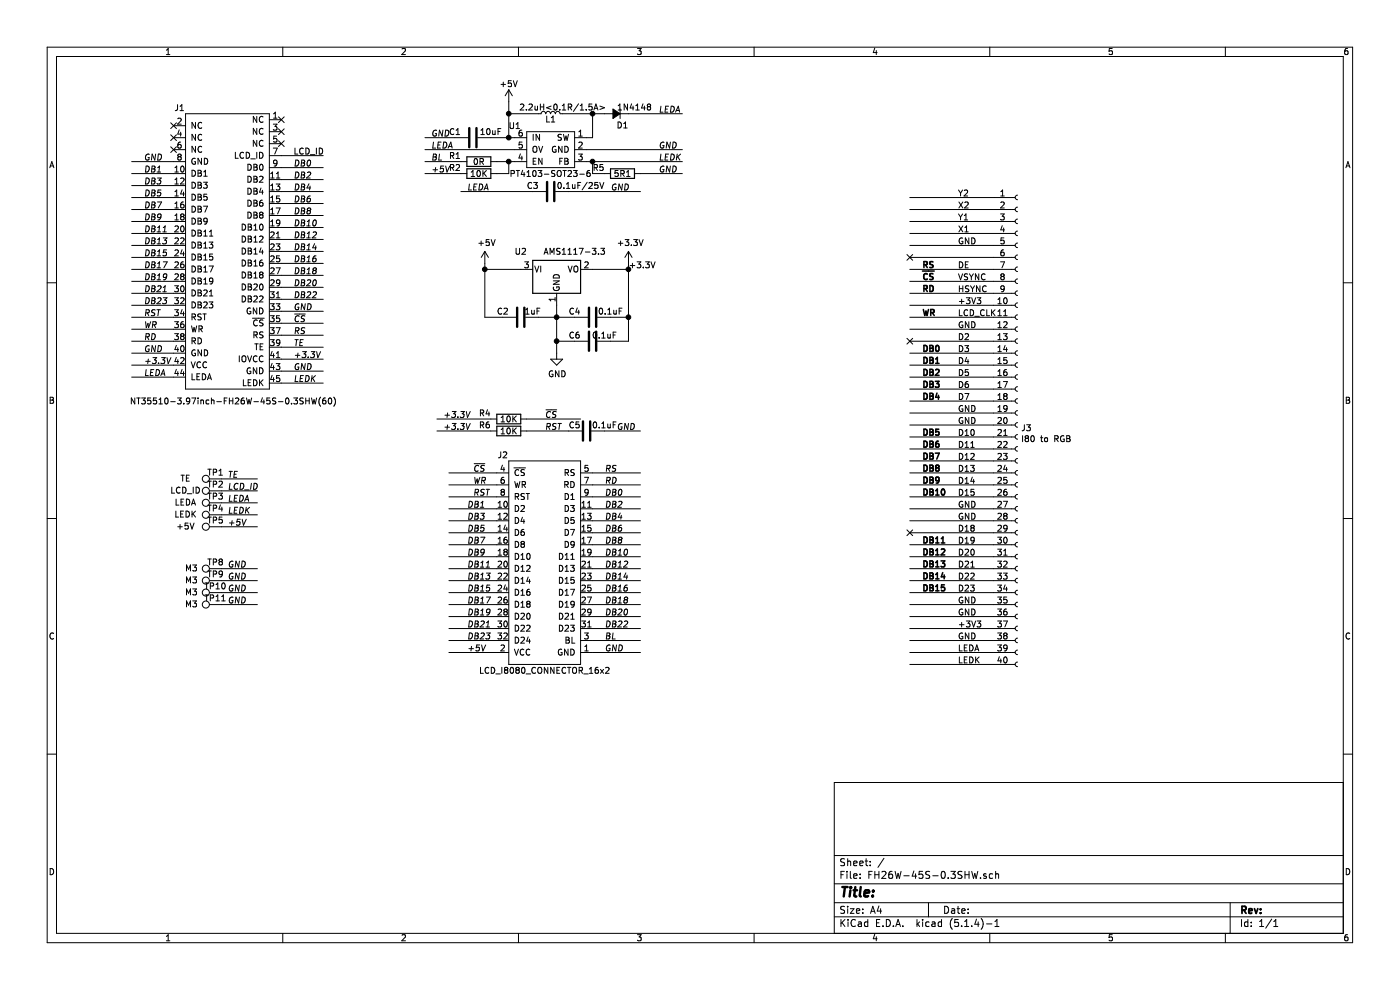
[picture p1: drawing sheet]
EESchema Schematic File Version 4
LIBS:FH26W-45S-0.3SHW-cache
EELAYER 30 0
EELAYER END
$Descr A4 11693 8268
encoding utf-8
Sheet 1 1
Title ""
Date ""
Rev ""
Comp ""
Comment1 ""
Comment2 ""
Comment3 ""
Comment4 ""
$EndDescr
$Comp
L qconnectors:LCD_I8080_CONNECTOR_16x2-DIP J2
U 1 1
P 4550 3850
F 0 "J2" H 4200 3900 50  0000 C CNN
F 1 "LCD_I8080_CONNECTOR_16x2" H 4550 2100 50  0000 C CNN
F 2 "Connector_PinHeader_2.54mm:PinHeader_2x16_P2.54mm_Vertical_SMD" H 4550 3850 50  0001 C CNN
F 3 "" H 4550 3850 50  0001 C CNN
	1    4550 3850
	1    0    0    -1  
$EndComp
$Comp
L Regulator_Linear:AMS1117-3.3 U2
U 1 1
P 4650 2250
F 0 "U2" H 4350 2400 50  0000 C CNN
F 1 "AMS1117-3.3" H 4800 2400 50  0000 C CNN
F 2 "Package_TO_SOT_SMD:SOT-223-3_TabPin2" H 4650 2450 50  0001 C CNN
F 3 "http://www.advanced-monolithic.com/pdf/ds1117.pdf" H 4750 2000 50  0001 C CNN
	1    4650 2250
	1    0    0    -1  
$EndComp
Wire Wire Line
	1100 1350 1450 1350
Wire Wire Line
	1100 1450 1450 1450
Wire Wire Line
	1100 1550 1450 1550
Wire Wire Line
	1100 1650 1450 1650
Wire Wire Line
	1100 1750 1450 1750
Wire Wire Line
	1100 1850 1450 1850
Wire Wire Line
	1100 1950 1450 1950
Wire Wire Line
	1100 2050 1450 2050
Wire Wire Line
	1100 2150 1450 2150
Wire Wire Line
	1100 2250 1450 2250
Wire Wire Line
	1100 2350 1450 2350
Wire Wire Line
	1100 2450 1450 2450
Wire Wire Line
	1100 2550 1450 2550
Wire Wire Line
	1100 2650 1450 2650
Wire Wire Line
	1100 2750 1450 2750
Wire Wire Line
	1100 2850 1450 2850
Wire Wire Line
	1100 2950 1450 2950
Wire Wire Line
	1100 3050 1450 3050
Wire Wire Line
	1100 3150 1450 3150
Text Label 2450 1300 0    50   ~ 0
LCD_ID
Text Label 2450 3100 0    50   Italic 0
GND
Text Label 1200 3050 0    50   Italic 0
+3.3V
Text Label 2450 3000 0    50   Italic 0
+3.3V
Text Label 1200 2950 0    50   Italic 0
GND
Text Label 2450 2900 0    50   Italic 0
TE
Text Label 2450 2800 0    50   Italic 0
RS
Text Label 2450 2700 0    50   Italic 0
~CS~
Text Label 1200 2850 0    50   Italic 0
RD
Text Label 1200 2750 0    50   Italic 0
WR
Text Label 1200 2650 0    50   Italic 0
RST
Text Label 1200 2550 0    50   Italic 0
DB23
Text Label 1200 2450 0    50   Italic 0
DB21
Text Label 1200 2350 0    50   Italic 0
DB19
Text Label 1200 2250 0    50   Italic 0
DB17
Text Label 1200 2150 0    50   Italic 0
DB15
Text Label 1200 2050 0    50   Italic 0
DB13
Text Label 1200 1950 0    50   Italic 0
DB11
Text Label 2450 1400 0    50   Italic 0
DB0
Text Label 2450 1600 0    50   Italic 0
DB4
Text Label 2450 1700 0    50   Italic 0
DB6
Text Label 2450 1800 0    50   Italic 0
DB8
Text Label 2450 1900 0    50   Italic 0
DB10
Text Label 1200 1850 0    50   Italic 0
DB9
Text Label 1200 1350 0    50   Italic 0
GND
Text Label 1200 1450 0    50   Italic 0
DB1
Text Label 1200 1550 0    50   Italic 0
DB3
Text Label 1200 1650 0    50   Italic 0
DB5
Text Label 1200 1750 0    50   Italic 0
DB7
Text Label 1200 3150 0    50   Italic 0
LEDA
$Comp
L qconnectors:NT35510-3.97inch-FH26W-45S-0.3SHW(60) J1
U 1 1
P 1900 950
F 0 "J1" H 1500 1000 50  0000 C CNN
F 1 "NT35510-3.97inch-FH26W-45S-0.3SHW(60)" H 1950 -1450 50  0000 C CNN
F 2 "qconnectors:NT35510-3.97inch-FH26W-45S-0.3SHW(60)" H 1900 950 50  0001 C CNN
F 3 "" H 1900 950 50  0001 C CNN
	1    1900 950 
	1    0    0    -1  
$EndComp
Wire Wire Line
	4150 3950 3750 3950
Wire Wire Line
	4150 4050 3750 4050
Wire Wire Line
	4150 4150 3750 4150
Wire Wire Line
	4150 4250 3750 4250
Wire Wire Line
	4150 4350 3750 4350
Wire Wire Line
	4150 4450 3750 4450
Wire Wire Line
	4150 4550 3750 4550
Wire Wire Line
	4150 4650 3750 4650
Wire Wire Line
	4150 4750 3750 4750
Wire Wire Line
	4150 4850 3750 4850
Wire Wire Line
	4150 4950 3750 4950
Wire Wire Line
	4150 5050 3750 5050
Wire Wire Line
	4150 5150 3750 5150
Wire Wire Line
	4150 5250 3750 5250
Wire Wire Line
	4150 5350 3750 5350
Wire Wire Line
	4150 5450 3750 5450
Wire Wire Line
	5350 3950 4950 3950
Wire Wire Line
	5350 4050 4950 4050
Wire Wire Line
	5350 4150 4950 4150
Wire Wire Line
	5350 4250 4950 4250
Wire Wire Line
	5350 4350 4950 4350
Wire Wire Line
	5350 4450 4950 4450
Wire Wire Line
	5350 4550 4950 4550
Wire Wire Line
	5350 4650 4950 4650
Wire Wire Line
	5350 4750 4950 4750
Wire Wire Line
	5350 4850 4950 4850
Wire Wire Line
	5350 4950 4950 4950
Wire Wire Line
	5350 5050 4950 5050
Wire Wire Line
	5350 5150 4950 5150
Wire Wire Line
	5350 5250 4950 5250
Wire Wire Line
	5350 5350 4950 5350
Wire Wire Line
	5350 5450 4950 5450
Text Label 5050 4150 0    50   Italic 0
DB0
Text Label 5050 4250 0    50   Italic 0
DB2
Text Label 5050 4350 0    50   Italic 0
DB4
Text Label 5050 4450 0    50   Italic 0
DB6
Text Label 5050 4550 0    50   Italic 0
DB8
Text Label 5050 4650 0    50   Italic 0
DB10
Text Label 5050 4750 0    50   Italic 0
DB12
Text Label 5050 4850 0    50   Italic 0
DB14
Text Label 5050 4950 0    50   Italic 0
DB16
Text Label 5050 5050 0    50   Italic 0
DB18
Text Label 5050 5150 0    50   Italic 0
DB20
Text Label 5050 5250 0    50   Italic 0
DB22
Text Label 3900 4250 0    50   Italic 0
DB1
Text Label 3900 4350 0    50   Italic 0
DB3
Text Label 3900 4450 0    50   Italic 0
DB5
Text Label 3900 4550 0    50   Italic 0
DB7
Text Label 3900 4650 0    50   Italic 0
DB9
Text Label 3900 4750 0    50   Italic 0
DB11
Text Label 3900 4850 0    50   Italic 0
DB13
Text Label 3900 4950 0    50   Italic 0
DB15
Text Label 3900 5050 0    50   Italic 0
DB17
Text Label 3900 5150 0    50   Italic 0
DB19
Text Label 3900 5250 0    50   Italic 0
DB21
Text Label 3900 5350 0    50   Italic 0
DB23
Text Label 3950 3950 0    50   Italic 0
~CS~
Text Label 3950 4050 0    50   Italic 0
WR
Text Label 3950 4150 0    50   Italic 0
RST
Text Label 5050 3950 0    50   Italic 0
RS
Text Label 5050 4050 0    50   Italic 0
RD
Text Label 5050 5350 0    50   Italic 0
BL
Text Label 5050 5450 0    50   Italic 0
GND
Text Label 3900 5450 0    50   Italic 0
+5V
Wire Wire Line
	4350 2250 4050 2250
Wire Wire Line
	4950 2250 5250 2250
Wire Wire Line
	4650 2550 4650 2650
$Comp
L power:+5V #PWR0102
U 1 1
P 4050 2200
F 0 "#PWR0102" H 4050 2050 50  0001 C CNN
F 1 "+5V" H 4065 2373 50  0000 C CNN
F 2 "" H 4050 2200 50  0001 C CNN
F 3 "" H 4050 2200 50  0001 C CNN
	1    4050 2200
	1    0    0    -1  
$EndComp
$Comp
L power:+3.3V #PWR0103
U 1 1
P 5250 2200
F 0 "#PWR0103" H 5250 2050 50  0001 C CNN
F 1 "+3.3V" H 5265 2373 50  0000 C CNN
F 2 "" H 5250 2200 50  0001 C CNN
F 3 "" H 5250 2200 50  0001 C CNN
	1    5250 2200
	1    0    0    -1  
$EndComp
Wire Wire Line
	4050 2250 4050 2200
Wire Wire Line
	4050 2250 4050 2650
Connection ~ 4050 2250
Connection ~ 4650 2650
Wire Wire Line
	5250 2250 5250 2650
Wire Wire Line
	5250 2200 5250 2250
Connection ~ 5250 2250
$Comp
L Device:L_Small L1
U 1 1
P 4600 950
F 0 "L1" V 4550 950 50  0000 C CNN
F 1 "2.2uH<0.1R/1.5A>" V 4650 850 50  0000 C CNN
F 2 "Inductor_SMD:L_1210_3225Metric" H 4600 950 50  0001 C CNN
F 3 "~" H 4600 950 50  0001 C CNN
	1    4600 950 
	0    -1   -1   0   
$EndComp
$Comp
L qchips:PT4103-SOT23-6 U1
U 1 1
P 4600 1100
F 0 "U1" H 4900 1150 50  0000 C CNN
F 1 "PT4103-SOT23-6" H 4600 750 50  0000 C CNN
F 2 "Package_TO_SOT_SMD:SOT-23-6_Handsoldering" H 4600 1150 50  0001 C CNN
F 3 "" H 4600 1150 50  0001 C CNN
	1    4600 1100
	-1   0    0    -1  
$EndComp
$Comp
L Device:R R1
U 1 1
P 4000 1350
F 0 "R1" V 3950 1150 50  0000 C CNN
F 1 "0R" V 4000 1350 50  0000 C CNN
F 2 "Resistor_SMD:R_0603_1608Metric_Pad1.05x0.95mm_HandSolder" V 3930 1350 50  0001 C CNN
F 3 "~" H 4000 1350 50  0001 C CNN
	1    4000 1350
	0    1    1    0   
$EndComp
$Comp
L Device:R R2
U 1 1
P 4000 1450
F 0 "R2" V 3950 1250 50  0000 C CNN
F 1 "10K" V 4000 1450 50  0000 C CNN
F 2 "Resistor_SMD:R_0603_1608Metric_Pad1.05x0.95mm_HandSolder" V 3930 1450 50  0001 C CNN
F 3 "~" H 4000 1450 50  0001 C CNN
	1    4000 1450
	0    1    1    0   
$EndComp
Wire Wire Line
	4150 1350 4250 1350
Wire Wire Line
	4150 1450 4250 1450
Wire Wire Line
	4250 1450 4250 1350
Connection ~ 4250 1350
Wire Wire Line
	4250 1350 4300 1350
Wire Wire Line
	3850 1350 3550 1350
Wire Wire Line
	3850 1450 3550 1450
Text Label 3600 1350 0    50   Italic 0
BL
Text Label 3600 1450 0    50   Italic 0
+5V
$Comp
L power:+5V #PWR0104
U 1 1
P 4250 850
F 0 "#PWR0104" H 4250 700 50  0001 C CNN
F 1 "+5V" H 4250 1000 50  0000 C CNN
F 2 "" H 4250 850 50  0001 C CNN
F 3 "" H 4250 850 50  0001 C CNN
	1    4250 850 
	1    0    0    -1  
$EndComp
Wire Wire Line
	4250 850  4250 950 
Wire Wire Line
	4250 1150 4300 1150
Connection ~ 4250 1150
$Comp
L Device:C C1
U 1 1
P 3950 1150
F 0 "C1" V 3900 1000 50  0000 C CNN
F 1 "10uF" V 3900 1300 50  0000 C CNN
F 2 "Capacitor_SMD:C_0603_1608Metric_Pad1.05x0.95mm_HandSolder" H 3988 1000 50  0001 C CNN
F 3 "~" H 3950 1150 50  0001 C CNN
	1    3950 1150
	0    1    1    0   
$EndComp
$Comp
L Device:C C2
U 1 1
P 4350 2650
F 0 "C2" V 4300 2500 50  0000 C CNN
F 1 "1uF" V 4300 2750 50  0000 C CNN
F 2 "Capacitor_SMD:C_0603_1608Metric_Pad1.05x0.95mm_HandSolder" H 4388 2500 50  0001 C CNN
F 3 "~" H 4350 2650 50  0001 C CNN
	1    4350 2650
	0    1    1    0   
$EndComp
$Comp
L Device:C C4
U 1 1
P 4950 2650
F 0 "C4" V 4900 2500 50  0000 C CNN
F 1 "0.1uF" V 4900 2800 50  0000 C CNN
F 2 "Capacitor_SMD:C_0603_1608Metric_Pad1.05x0.95mm_HandSolder" H 4988 2500 50  0001 C CNN
F 3 "~" H 4950 2650 50  0001 C CNN
	1    4950 2650
	0    1    1    0   
$EndComp
Wire Wire Line
	4650 2650 4800 2650
Wire Wire Line
	5100 2650 5250 2650
Wire Wire Line
	4050 2650 4200 2650
Wire Wire Line
	4500 2650 4650 2650
Wire Wire Line
	3800 1150 3550 1150
Wire Wire Line
	4100 1150 4250 1150
Text Label 3600 1150 0    50   Italic 0
GND
Wire Wire Line
	4500 950  4250 950 
Connection ~ 4250 950 
Wire Wire Line
	4250 950  4250 1150
Wire Wire Line
	4900 1150 4950 1150
Wire Wire Line
	4950 1150 4950 950 
Wire Wire Line
	4950 950  4700 950 
$Comp
L Device:D_Small_ALT D1
U 1 1
P 5150 950
F 0 "D1" H 5100 1050 50  0000 C CNN
F 1 "1N4148" H 5000 900 50  0000 C CNN
F 2 "Diode_SMD:D_1206_3216Metric_Pad1.42x1.75mm_HandSolder" V 5150 950 50  0001 C CNN
F 3 "~" V 5150 950 50  0001 C CNN
	1    5150 950 
	-1   0    0    1   
$EndComp
Wire Wire Line
	4950 950  5050 950 
Connection ~ 4950 950 
Wire Wire Line
	5250 950  5700 950 
Text Label 5500 950  0    50   Italic 0
LEDA
Wire Wire Line
	4900 1350 4950 1350
Text Label 5500 1350 0    50   Italic 0
LEDK
$Comp
L Device:R R5
U 1 1
P 5200 1450
F 0 "R5" V 5150 1250 50  0000 C CNN
F 1 "5R1" V 5200 1450 50  0000 C CNN
F 2 "Resistor_SMD:R_0603_1608Metric_Pad1.05x0.95mm_HandSolder" V 5130 1450 50  0001 C CNN
F 3 "~" H 5200 1450 50  0001 C CNN
	1    5200 1450
	0    1    1    0   
$EndComp
Wire Wire Line
	4950 1350 4950 1450
Wire Wire Line
	4950 1450 5050 1450
Connection ~ 4950 1350
Wire Wire Line
	4950 1350 5700 1350
Wire Wire Line
	5350 1450 5700 1450
Text Label 5500 1450 0    50   Italic 0
GND
Wire Wire Line
	4900 1250 5700 1250
Text Label 5500 1250 0    50   Italic 0
GND
Wire Wire Line
	4300 1250 3550 1250
Text Label 3600 1250 0    50   Italic 0
LEDA
$Comp
L Device:C C3
U 1 1
P 4600 1600
F 0 "C3" V 4550 1450 50  0000 C CNN
F 1 "0.1uF/25V" V 4550 1850 50  0000 C CNN
F 2 "Capacitor_SMD:C_0603_1608Metric_Pad1.05x0.95mm_HandSolder" H 4638 1450 50  0001 C CNN
F 3 "~" H 4600 1600 50  0001 C CNN
	1    4600 1600
	0    1    1    0   
$EndComp
Wire Wire Line
	4750 1600 5350 1600
Wire Wire Line
	4450 1600 3850 1600
Text Label 3900 1600 0    50   Italic 0
LEDA
Text Label 5100 1600 0    50   Italic 0
GND
$Comp
L Device:R R4
U 1 1
P 4250 3500
F 0 "R4" V 4200 3300 50  0000 C CNN
F 1 "10K" V 4250 3500 50  0000 C CNN
F 2 "Resistor_SMD:R_0603_1608Metric_Pad1.05x0.95mm_HandSolder" V 4180 3500 50  0001 C CNN
F 3 "~" H 4250 3500 50  0001 C CNN
	1    4250 3500
	0    1    1    0   
$EndComp
Wire Wire Line
	4400 3500 4850 3500
Wire Wire Line
	3650 3500 4100 3500
Text Label 3700 3500 0    50   Italic 0
+3.3V
Text Label 4550 3500 0    50   Italic 0
~CS~
$Comp
L Connector:TestPoint TP1
U 1 1
P 1850 4000
F 0 "TP1" V 1900 4050 50  0000 C CNN
F 1 "TE" V 1850 4300 50  0000 C CNN
F 2 "TestPoint:TestPoint_Pad_2.5x2.5mm" H 2050 4000 50  0001 C CNN
F 3 "~" H 2050 4000 50  0001 C CNN
	1    1850 4000
	0    -1   -1   0   
$EndComp
Text Label 1900 4000 0    50   Italic 0
TE
Wire Wire Line
	1850 4000 2150 4000
$Comp
L Connector:TestPoint TP2
U 1 1
P 1850 4100
F 0 "TP2" V 1900 4150 50  0000 C CNN
F 1 "LCD_ID" V 1850 4400 50  0000 C CNN
F 2 "TestPoint:TestPoint_Pad_2.5x2.5mm" H 2050 4100 50  0001 C CNN
F 3 "~" H 2050 4100 50  0001 C CNN
	1    1850 4100
	0    -1   -1   0   
$EndComp
Wire Wire Line
	1850 4100 2150 4100
Text Label 1900 4100 0    50   Italic 0
LCD_ID
$Comp
L Connector:TestPoint TP3
U 1 1
P 1850 4200
F 0 "TP3" V 1900 4250 50  0000 C CNN
F 1 "LEDA" V 1850 4500 50  0000 C CNN
F 2 "TestPoint:TestPoint_Pad_2.5x2.5mm" H 2050 4200 50  0001 C CNN
F 3 "~" H 2050 4200 50  0001 C CNN
	1    1850 4200
	0    -1   -1   0   
$EndComp
Wire Wire Line
	1850 4200 2150 4200
Text Label 1900 4200 0    50   Italic 0
LEDA
$Comp
L Connector:TestPoint TP4
U 1 1
P 1850 4300
F 0 "TP4" V 1900 4350 50  0000 C CNN
F 1 "LEDK" V 1850 4600 50  0000 C CNN
F 2 "TestPoint:TestPoint_Pad_2.5x2.5mm" H 2050 4300 50  0001 C CNN
F 3 "~" H 2050 4300 50  0001 C CNN
	1    1850 4300
	0    -1   -1   0   
$EndComp
$Comp
L Connector:TestPoint TP5
U 1 1
P 1850 4400
F 0 "TP5" V 1900 4450 50  0000 C CNN
F 1 "+5V" V 1850 4700 50  0000 C CNN
F 2 "TestPoint:TestPoint_Pad_2.5x2.5mm" H 2050 4400 50  0001 C CNN
F 3 "~" H 2050 4400 50  0001 C CNN
	1    1850 4400
	0    -1   -1   0   
$EndComp
Wire Wire Line
	1850 4300 2150 4300
Wire Wire Line
	1850 4400 2150 4400
Text Label 1900 4300 0    50   Italic 0
LEDK
Text Label 1900 4400 0    50   Italic 0
+5V
$Comp
L Connector:TestPoint TP11
U 1 1
P 1850 5050
F 0 "TP11" V 1900 5100 50  0000 C CNN
F 1 "M3" V 1850 5300 50  0000 C CNN
F 2 "MountingHole:MountingHole_3.2mm_M3_ISO14580_Pad" H 2050 5050 50  0001 C CNN
F 3 "~" H 2050 5050 50  0001 C CNN
	1    1850 5050
	0    -1   -1   0   
$EndComp
Wire Wire Line
	1850 5050 2150 5050
Text Label 1900 5050 0    50   Italic 0
GND
$Comp
L Connector:TestPoint TP8
U 1 1
P 1850 4750
F 0 "TP8" V 1900 4800 50  0000 C CNN
F 1 "M3" V 1850 5000 50  0000 C CNN
F 2 "MountingHole:MountingHole_3.2mm_M3_ISO14580_Pad" H 2050 4750 50  0001 C CNN
F 3 "~" H 2050 4750 50  0001 C CNN
	1    1850 4750
	0    -1   -1   0   
$EndComp
Wire Wire Line
	1850 4750 2150 4750
Text Label 1900 4750 0    50   Italic 0
GND
$Comp
L Connector:TestPoint TP9
U 1 1
P 1850 4850
F 0 "TP9" V 1900 4900 50  0000 C CNN
F 1 "M3" V 1850 5100 50  0000 C CNN
F 2 "MountingHole:MountingHole_3.2mm_M3_ISO14580_Pad" H 2050 4850 50  0001 C CNN
F 3 "~" H 2050 4850 50  0001 C CNN
	1    1850 4850
	0    -1   -1   0   
$EndComp
Wire Wire Line
	1850 4850 2150 4850
Text Label 1900 4850 0    50   Italic 0
GND
$Comp
L Connector:TestPoint TP10
U 1 1
P 1850 4950
F 0 "TP10" V 1900 5000 50  0000 C CNN
F 1 "M3" V 1850 5200 50  0000 C CNN
F 2 "MountingHole:MountingHole_3.2mm_M3_ISO14580_Pad" H 2050 4950 50  0001 C CNN
F 3 "~" H 2050 4950 50  0001 C CNN
	1    1850 4950
	0    -1   -1   0   
$EndComp
Wire Wire Line
	1850 4950 2150 4950
Text Label 1900 4950 0    50   Italic 0
GND
Text Label 2450 3200 0    50   Italic 0
LEDK
Text Label 2450 1500 0    50   Italic 0
DB2
Text Label 2450 2000 0    50   Italic 0
DB12
Text Label 2450 2100 0    50   Italic 0
DB14
Text Label 2450 2200 0    50   Italic 0
DB16
Text Label 2450 2300 0    50   Italic 0
DB18
Text Label 2450 2400 0    50   Italic 0
DB20
Text Label 2450 2500 0    50   Italic 0
DB22
Text Label 2450 2600 0    50   Italic 0
GND
Wire Wire Line
	2350 3200 2700 3200
Wire Wire Line
	2350 3100 2700 3100
Wire Wire Line
	2350 3000 2700 3000
Wire Wire Line
	2350 2900 2700 2900
Wire Wire Line
	2350 2800 2700 2800
Wire Wire Line
	2350 2700 2700 2700
Wire Wire Line
	2350 2600 2700 2600
Wire Wire Line
	2350 2500 2700 2500
Wire Wire Line
	2350 2400 2700 2400
Wire Wire Line
	2350 2300 2700 2300
Wire Wire Line
	2350 2200 2700 2200
Wire Wire Line
	2350 2100 2700 2100
Wire Wire Line
	2350 2000 2700 2000
Wire Wire Line
	2350 1900 2700 1900
Wire Wire Line
	2350 1800 2700 1800
Wire Wire Line
	2350 1700 2700 1700
Wire Wire Line
	2350 1600 2700 1600
Wire Wire Line
	2350 1500 2700 1500
Wire Wire Line
	2350 1400 2700 1400
Wire Wire Line
	2350 1300 2700 1300
NoConn ~ 2350 1000
NoConn ~ 2350 1100
NoConn ~ 2350 1200
NoConn ~ 1450 1050
NoConn ~ 1450 1150
NoConn ~ 1450 1250
$Comp
L Device:C C6
U 1 1
P 4950 2850
F 0 "C6" V 4900 2700 50  0000 C CNN
F 1 "0.1uF" V 4900 2950 50  0000 C CNN
F 2 "Capacitor_SMD:C_0603_1608Metric_Pad1.05x0.95mm_HandSolder" H 4988 2700 50  0001 C CNN
F 3 "~" H 4950 2850 50  0001 C CNN
	1    4950 2850
	0    1    1    0   
$EndComp
Wire Wire Line
	4650 2650 4650 2850
Wire Wire Line
	4650 2850 4800 2850
Connection ~ 4650 2850
Wire Wire Line
	4650 2850 4650 2950
Wire Wire Line
	5100 2850 5250 2850
Wire Wire Line
	5250 2850 5250 2650
Connection ~ 5250 2650
Text Label 5250 2250 0    50   ~ 0
+3.3V
$Comp
L power:GND #PWR0101
U 1 1
P 4650 2950
F 0 "#PWR0101" H 4650 2700 50  0001 C CNN
F 1 "GND" H 4655 2777 50  0000 C CNN
F 2 "" H 4650 2950 50  0001 C CNN
F 3 "" H 4650 2950 50  0001 C CNN
	1    4650 2950
	1    0    0    -1  
$EndComp
Wire Wire Line
	7600 5550 8300 5550
Wire Wire Line
	7600 5450 8300 5450
Wire Wire Line
	7600 5350 8300 5350
Wire Wire Line
	7600 5250 8300 5250
Wire Wire Line
	7600 5150 8300 5150
Wire Wire Line
	7600 5050 8300 5050
Wire Wire Line
	7600 4950 8300 4950
Wire Wire Line
	7600 4850 8300 4850
Wire Wire Line
	7600 4750 8300 4750
Wire Wire Line
	7600 4650 8300 4650
Wire Wire Line
	7600 4550 8300 4550
Wire Wire Line
	7600 4450 8300 4450
Wire Wire Line
	7600 4350 8300 4350
Wire Wire Line
	7600 4250 8300 4250
Wire Wire Line
	7600 4150 8300 4150
Wire Wire Line
	7600 4050 8300 4050
Wire Wire Line
	7600 3950 8300 3950
Wire Wire Line
	7600 3850 8300 3850
Wire Wire Line
	7600 3750 8300 3750
Wire Wire Line
	7600 3650 8300 3650
Wire Wire Line
	7600 3550 8300 3550
Wire Wire Line
	7600 3450 8300 3450
Wire Wire Line
	7600 3350 8300 3350
Wire Wire Line
	7600 3250 8300 3250
Wire Wire Line
	7600 3150 8300 3150
Wire Wire Line
	7600 3050 8300 3050
Wire Wire Line
	7600 2950 8300 2950
Wire Wire Line
	7600 2850 8300 2850
Wire Wire Line
	7600 2750 8300 2750
Wire Wire Line
	7600 2650 8300 2650
Wire Wire Line
	7600 2550 8300 2550
Wire Wire Line
	7600 2450 8300 2450
Wire Wire Line
	7600 2350 8300 2350
Wire Wire Line
	7600 2250 8300 2250
Wire Wire Line
	7600 2150 8300 2150
Wire Wire Line
	7600 2050 8300 2050
Wire Wire Line
	7600 1950 8300 1950
Wire Wire Line
	7600 1850 8300 1850
Wire Wire Line
	7600 1750 8300 1750
Wire Wire Line
	7600 1650 8300 1650
Text Label 8000 5550 0    50   ~ 0
LEDK
Text Label 8000 5450 0    50   ~ 0
LEDA
Text Label 8000 5350 0    50   ~ 0
GND
Text Label 8000 5150 0    50   ~ 0
GND
Text Label 8000 5050 0    50   ~ 0
GND
Text Label 8000 4950 0    50   ~ 0
D23
Text Label 8000 4850 0    50   ~ 0
D22
Text Label 8000 4750 0    50   ~ 0
D21
Text Label 8000 4650 0    50   ~ 0
D20
Text Label 8000 4550 0    50   ~ 0
D19
Text Label 8000 4450 0    50   ~ 0
D18
Text Label 8000 4350 0    50   ~ 0
GND
Text Label 8000 4250 0    50   ~ 0
GND
Text Label 8000 4150 0    50   ~ 0
D15
Text Label 8000 4050 0    50   ~ 0
D14
Text Label 8000 3950 0    50   ~ 0
D13
Text Label 8000 3850 0    50   ~ 0
D12
Text Label 8000 3750 0    50   ~ 0
D11
Text Label 8000 3650 0    50   ~ 0
D10
Text Label 8000 3550 0    50   ~ 0
GND
Text Label 8000 3450 0    50   ~ 0
GND
Text Label 8000 3350 0    50   ~ 0
D7
Text Label 8000 3250 0    50   ~ 0
D6
Text Label 8000 3150 0    50   ~ 0
D5
Text Label 8000 3050 0    50   ~ 0
D4
Text Label 8000 2950 0    50   ~ 0
D3
Text Label 8000 2850 0    50   ~ 0
D2
Text Label 8000 2750 0    50   ~ 0
GND
Text Label 8000 2650 0    50   ~ 0
LCD_CLK
Text Label 8000 2550 0    50   ~ 0
+3V3
Text Label 8000 2450 0    50   ~ 0
HSYNC
Text Label 8000 2350 0    50   ~ 0
VSYNC
Text Label 8000 2250 0    50   ~ 0
DE
Text Label 8000 2050 0    50   ~ 0
GND
Text Label 8000 1950 0    50   ~ 0
X1
Text Label 8000 1850 0    50   ~ 0
Y1
Text Label 8000 1750 0    50   ~ 0
X2
Text Label 8000 1650 0    50   ~ 0
Y2
Text Label 8000 5250 0    50   ~ 0
+3V3
Text Label 7700 4950 0    50   ~ 10
DB15
Text Label 7700 4850 0    50   ~ 10
DB14
Text Label 7700 4750 0    50   ~ 10
DB13
Text Label 7700 4650 0    50   ~ 10
DB12
Text Label 7700 4550 0    50   ~ 10
DB11
Text Label 7700 4150 0    50   ~ 10
DB10
Text Label 7700 4050 0    50   ~ 10
DB9
Text Label 7700 3950 0    50   ~ 10
DB8
Text Label 7700 3850 0    50   ~ 10
DB7
Text Label 7700 3750 0    50   ~ 10
DB6
Text Label 7700 3650 0    50   ~ 10
DB5
Text Label 7700 3350 0    50   ~ 10
DB4
Text Label 7700 3250 0    50   ~ 10
DB3
Text Label 7700 3150 0    50   ~ 10
DB2
Text Label 7700 3050 0    50   ~ 10
DB1
Text Label 7700 2950 0    50   ~ 10
DB0
Text Label 7700 2650 0    50   ~ 10
WR
Text Label 7700 2450 0    50   ~ 10
RD
Text Label 7700 2250 0    50   ~ 10
RS
Text Label 7700 2350 0    50   ~ 10
~CS~
NoConn ~ 7600 2150
NoConn ~ 7600 2850
NoConn ~ 7600 4450
$Comp
L Connector:Conn_01x40_Female J3
U 1 1
P 8500 3550
F 0 "J3" H 8528 3526 50  0000 L CNN
F 1 "I80 to RGB" H 8528 3435 50  0000 L CNN
F 2 "Connector_FFC-FPC:Hirose_FH12-40S-0.5SH_1x40-1MP_P0.50mm_Horizontal" H 8500 3550 50  0001 C CNN
F 3 "~" H 8500 3550 50  0001 C CNN
	1    8500 3550
	1    0    0    -1  
$EndComp
$Comp
L Device:R R6
U 1 1
P 4250 3600
F 0 "R6" V 4200 3400 50  0000 C CNN
F 1 "10K" V 4250 3600 50  0000 C CNN
F 2 "Resistor_SMD:R_0603_1608Metric_Pad1.05x0.95mm_HandSolder" V 4180 3600 50  0001 C CNN
F 3 "~" H 4250 3600 50  0001 C CNN
	1    4250 3600
	0    1    1    0   
$EndComp
Wire Wire Line
	4400 3600 4750 3600
Wire Wire Line
	4100 3600 3650 3600
Text Label 3700 3600 0    50   Italic 0
+3.3V
Text Label 4550 3600 0    50   Italic 0
RST
Text Label 5150 3600 0    50   Italic 0
GND
$Comp
L Device:C C5
U 1 1
P 4900 3600
F 0 "C5" V 4850 3500 50  0000 C CNN
F 1 "0.1uF" V 4850 3750 50  0000 C CNN
F 2 "Capacitor_SMD:C_0603_1608Metric_Pad1.05x0.95mm_HandSolder" H 4938 3450 50  0001 C CNN
F 3 "~" H 4900 3600 50  0001 C CNN
	1    4900 3600
	0    1    1    0   
$EndComp
Wire Wire Line
	5050 3600 5350 3600
$EndSCHEMATC
